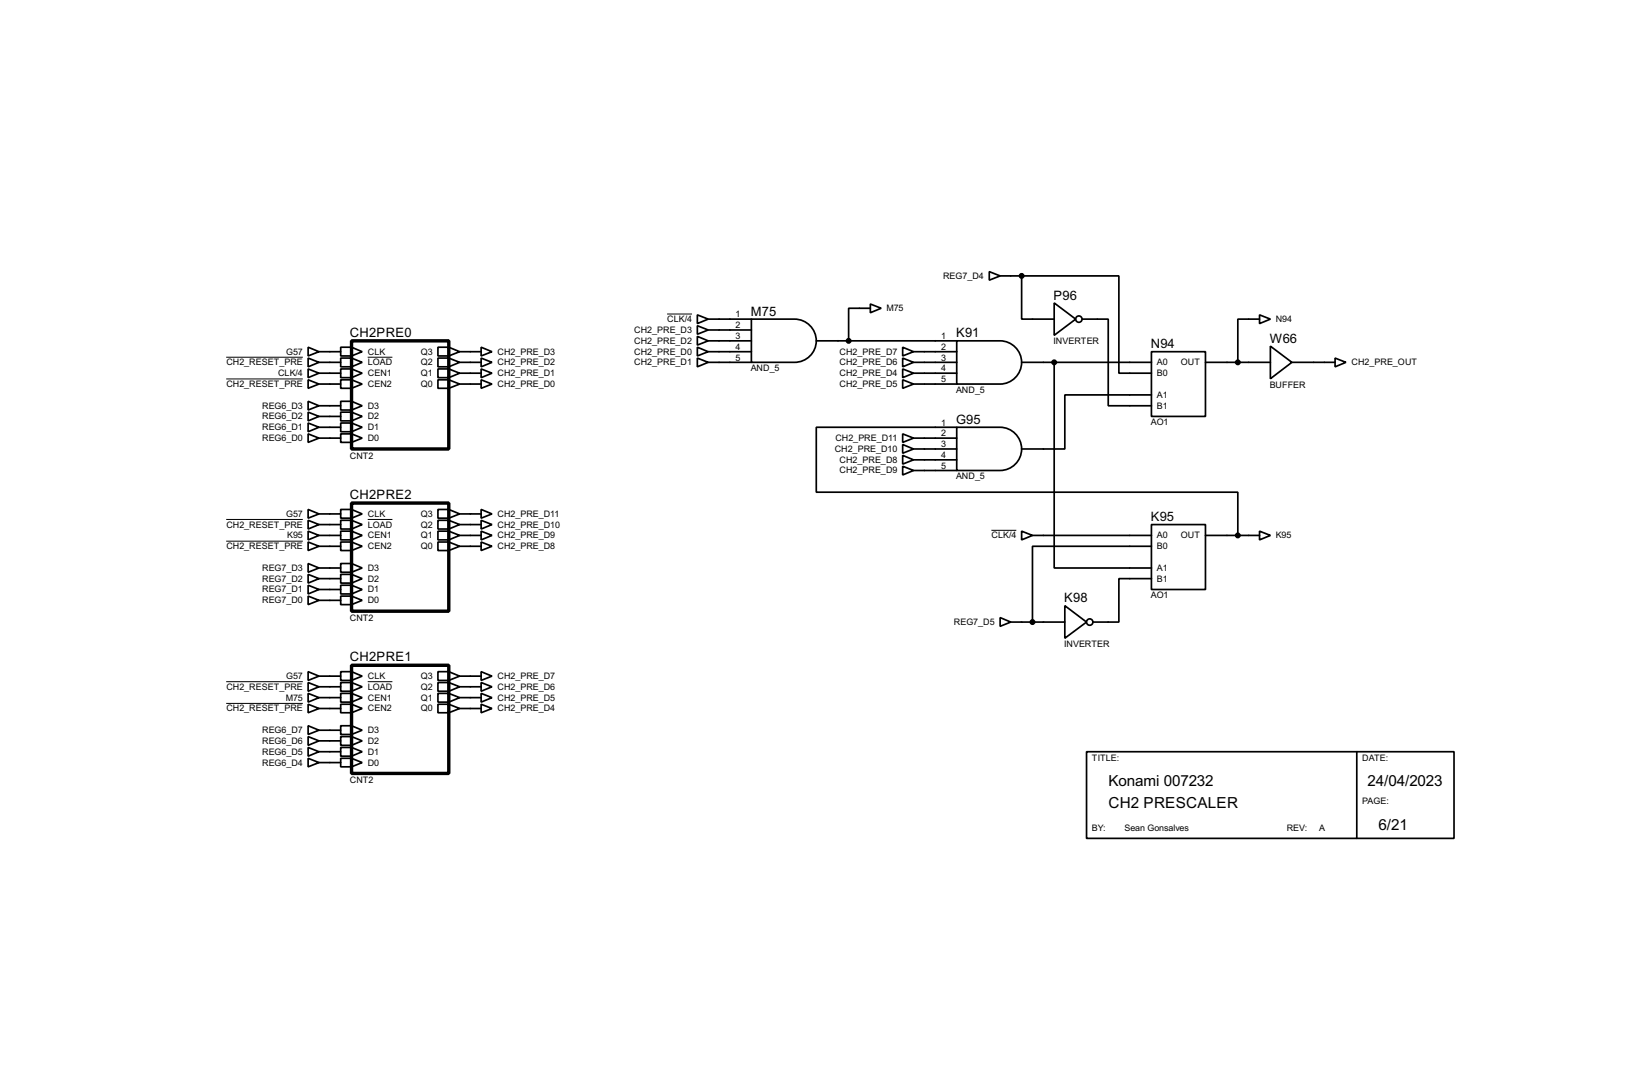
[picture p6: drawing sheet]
<svg xmlns="http://www.w3.org/2000/svg" width="383mm" height="256mm" viewBox="0 0 383 256" stroke-linecap="round" stroke-linejoin="round" font-family="sans-serif">
<g fill="none" stroke="#000" stroke-width=".4">
<path d="M163.9 74l2.5 1-2.5 1zM163.9 76.5l2.5 1-2.5 1zM163.9 79l2.5 1.1-2.5 1zM166.4 75h10.2M166.4 77.5h10.2M176.6 75h10.1a5.1 5.1 0 0 1 5.1 5 5.1 5.1 0 0 1-5.1 5.1h-10.1zM204.5 71.4l2.6 1-2.6 1.1zM204.5 72.4h-5.1v7.7M232.5 63.8l2.5 1-2.5 1zM235 64.8h5.1M240.1 64.8h22.8v22.9h7.7M240.1 64.8v10.2h7.6"/>
<path d="M247.7 71.2l5.1 3.8-5.1 3.8zM254.3 75h6.1v20.3h10.2M296 74l2.5 1-2.5 1zM296 75h-5.1v10.1M72.4 81.6l2.6 1-2.6 1zM72.4 84.1l2.6 1-2.6 1.1zM72.4 89.2l2.6 1-2.6 1zM72.4 86.7l2.6 1-2.6 1zM72.4 99.4l2.6 1-2.6 1zM72.4 96.8l2.6 1-2.6 1.1zM72.4 94.3l2.6 1-2.6 1zM75 85.1h5.1"/>
<path d="M75 82.6h5.1M75 87.7h5.1M75 90.2h5.1M75 97.8h5.1M75 95.3h5.1M80.1 81.6h2.5l2.5 1-2.5 1h-2.5zM80.1 84.1h2.5l2.5 1-2.5 1.1h-2.5zM80.1 94.3h2.5l2.5 1-2.5 1h-2.5zM80.1 96.8h2.5l2.5 1-2.5 1.1h-2.5zM80.1 99.4h2.5l2.5 1-2.5 1h-2.5zM80.1 86.7h2.5l2.5 1-2.5 1h-2.5zM80.1 89.2h2.5l2.5 1-2.5 1h-2.5z"/>
<path d="M82.6 81.6v2M82.6 84.1v2.1M82.6 86.7v2M82.6 89.2v2M82.6 94.3v2M82.6 96.8v2.1M82.6 99.4v2M102.9 89.2h2.6l2.5 1-2.5 1h-2.6zM102.9 86.7h2.6l2.5 1-2.5 1h-2.6zM102.9 84.1h2.6l2.5 1-2.5 1.1h-2.6zM102.9 81.6h2.6l2.5 1-2.5 1h-2.6zM105.5 81.6v2"/>
<path d="M105.5 84.1v2.1M105.5 86.7v2M105.5 89.2v2M108 85.1h5.1M108 82.6h5.1M108 87.7h5.1M108 90.2h5.1M113.1 89.2l2.5 1-2.5 1zM113.1 86.7l2.5 1-2.5 1zM113.1 84.1l2.5 1-2.5 1.1zM113.1 81.6l2.5 1-2.5 1zM163.9 84.1l2.5 1-2.5 1.1z"/>
<path d="M163.9 81.6l2.5 1-2.5 1zM166.4 85.1h10.2M166.4 82.6h10.2M166.4 80.1h10.2M191.8 80.1h33M212.1 86.7l2.6 1-2.6 1zM212.1 84.1l2.6 1-2.6 1.1zM212.1 81.6l2.6 1-2.6 1zM212.1 89.2l2.6 1-2.6 1zM214.7 85.1h10.1M214.7 82.6h10.1M214.7 87.7h10.1"/>
<path d="M214.7 90.2h10.1M224.8 80.1h10.2a5.1 5.1 0 0 1 5.1 5 5.1 5.1 0 0 1-5.1 5.1h-10.2zM240.1 85.1h30.5M247.7 85.1v48.3h22.9M270.6 82.6h12.7v15.2h-12.7zM270.6 92.8h-20.4v12.7h-10.1M283.3 85.1h15.2M298.5 81.3l5.1 3.8-5.1 3.9zM303.6 85.1h10.1M313.7 84.1l2.6 1-2.6 1.1zM72.4 119.7l2.6 1-2.6 1zM72.4 101.9l2.6 1-2.6 1z"/>
<path d="M75 102.9h5.1M75 100.4h5.1M80.1 101.9h2.5l2.5 1-2.5 1h-2.5zM80.1 119.7h2.5l2.5 1-2.5 1h-2.5zM82.6 101.9v2M82.6 119.7v2M102.9 119.7h2.6l2.5 1-2.5 1h-2.6zM105.5 119.7v2M113.1 119.7l2.5 1-2.5 1zM212.1 107l2.6 1-2.6 1zM212.1 101.9l2.6 1-2.6 1zM212.1 104.4l2.6 1.1-2.6 1z"/>
<path d="M212.1 109.5l2.6 1-2.6 1.1zM214.7 108h10.1M214.7 102.9h10.1M214.7 105.5h10.1M214.7 110.5h10.1M224.8 100.4h10.2a5.1 5.1 0 0 1 5.1 5 5.1 5.1 0 0 1-5.1 5.1h-10.2zM224.8 100.4h-33v15.2h99.1v10.2M72.4 122.2l2.6 1-2.6 1.1zM72.4 127.3l2.6 1-2.6 1zM72.4 124.8l2.6 1-2.6 1zM72.4 137.5l2.6 1-2.6 1zM72.4 134.9l2.6 1-2.6 1.1z"/>
<path d="M72.4 132.4l2.6 1-2.6 1zM75 125.8h5.1M75 120.7h5.1M75 128.3h5.1M75 123.2h5.1M75 138.5h5.1M75 135.9h5.1M75 133.4h5.1M80.1 122.2h2.5l2.5 1-2.5 1.1h-2.5zM80.1 132.4h2.5l2.5 1-2.5 1h-2.5zM80.1 134.9h2.5l2.5 1-2.5 1.1h-2.5zM80.1 137.5h2.5l2.5 1-2.5 1h-2.5z"/>
<path d="M80.1 124.8h2.5l2.5 1-2.5 1h-2.5zM80.1 127.3h2.5l2.5 1-2.5 1h-2.5zM82.6 122.2v2.1M82.6 124.8v2M82.6 127.3v2M82.6 132.4v2M82.6 134.9v2.1M82.6 137.5v2M102.9 127.3h2.6l2.5 1-2.5 1h-2.6zM102.9 124.8h2.6l2.5 1-2.5 1h-2.6zM102.9 122.2h2.6l2.5 1-2.5 1.1h-2.6zM105.5 122.2v2.1"/>
<path d="M105.5 124.8v2M105.5 127.3v2M108 125.8h5.1M108 120.7h5.1M108 128.3h5.1M108 123.2h5.1M113.1 127.3l2.5 1-2.5 1zM113.1 124.8l2.5 1-2.5 1zM113.1 122.2l2.5 1-2.5 1.1zM240.1 124.8l2.5 1-2.5 1zM242.6 125.8h28M270.6 123.2h12.7v15.3h-12.7z"/>
<path d="M270.6 135.9h-7.7v10.2h-6.1M270.6 128.3h-28v17.8M283.3 125.8h12.7M296 124.8l2.5 1-2.5 1zM72.4 157.8l2.6 1-2.6 1zM72.4 140l2.6 1-2.6 1zM75 141h5.1M75 158.8h5.1M80.1 140h2.5l2.5 1-2.5 1h-2.5zM80.1 157.8h2.5l2.5 1-2.5 1h-2.5zM82.6 140v2M82.6 157.8v2"/>
<path d="M102.9 157.8h2.6l2.5 1-2.5 1h-2.6zM105.5 157.8v2M108 158.8h5.1M113.1 157.8l2.5 1-2.5 1zM235 145.1l2.5 1-2.5 1zM237.5 146.1h12.7M250.2 142.3l5.1 3.8-5.1 3.8zM72.4 160.3l2.6 1-2.6 1.1zM72.4 165.4l2.6 1-2.6 1zM72.4 162.9l2.6 1-2.6 1zM72.4 178.1l2.6 1-2.6 1zM72.4 175.6l2.6 1-2.6 1z"/>
<path d="M72.4 173l2.6 1-2.6 1.1zM72.4 170.5l2.6 1-2.6 1zM75 166.4h5.1M75 163.9h5.1M75 161.3h5.1M75 179.1h5.1M75 176.6h5.1M75 174h5.1M75 171.5h5.1M80.1 160.3h2.5l2.5 1-2.5 1.1h-2.5zM80.1 170.5h2.5l2.5 1-2.5 1h-2.5zM80.1 173h2.5l2.5 1-2.5 1.1h-2.5z"/>
<path d="M80.1 175.6h2.5l2.5 1-2.5 1h-2.5zM80.1 178.1h2.5l2.5 1-2.5 1h-2.5zM80.1 162.9h2.5l2.5 1-2.5 1h-2.5zM80.1 165.4h2.5l2.5 1-2.5 1h-2.5zM82.6 160.3v2.1M82.6 162.9v2M82.6 165.4v2M82.6 170.5v2M82.6 173v2.1M82.6 175.6v2M82.6 178.1v2M102.9 165.4h2.6l2.5 1-2.5 1h-2.6z"/>
<path d="M102.9 162.9h2.6l2.5 1-2.5 1h-2.6zM102.9 160.3h2.6l2.5 1-2.5 1.1h-2.6zM105.5 160.3v2.1M105.5 162.9v2M105.5 165.4v2M108 166.4h5.1M108 163.9h5.1M108 161.3h5.1M113.1 165.4l2.5 1-2.5 1zM113.1 162.9l2.5 1-2.5 1zM113.1 160.3l2.5 1-2.5 1.1zM255.3 176.6h86.4v20.3h-86.4z"/>
<path d="M318.8 176.6v20.3"/>
<circle cx="253.5" cy="75" r=".75"/>
<circle cx="256" cy="146.1" r=".75"/>
</g>
<g fill="#000" stroke="#000" stroke-width=".4">
<circle cx="240" cy="64.8" r=".5"/>
<circle cx="199.4" cy="80.1" r=".5"/>
<circle cx="247.7" cy="85.1" r=".5"/>
<circle cx="290.8" cy="85.1" r=".5"/>
<circle cx="290.8" cy="125.8" r=".5"/>
<circle cx="242.6" cy="146.1" r=".5"/>
</g>
<path d="M156.8 73.8h5.8M53.2 83.9h18M53.2 89h18M86.4 83.9h5.8M53.2 122h18M53.2 127.1h18M86.4 122h5.8M233 124.6h5.8M53.2 160.1h18M53.2 165.2h18M86.4 160.1h5.8" fill="none" stroke="#000" stroke-width=".23"/>
<path d="M82.6 80.1h22.9v25.4h-22.9zM82.6 118.2h22.9v25.4h-22.9zM82.6 156.3h22.9v25.4h-22.9z" fill="none" stroke="#000" stroke-width=".8"/>
<g font-size="4">
<text x="260.5" y="184.7">Konami 007232</text>
<text x="321.4" y="184.7">24/04/2023</text>
<text x="260.5" y="189.8">CH2 PRESCALER</text>
<text x="323.9" y="194.9">6/21</text>
</g>
<g font-size="3.4">
<text x="247.6" y="70.4">P96</text>
<text x="176.4" y="74.1">M75</text>
<text x="82.2" y="79">CH2PRE0</text>
<text x="224.7" y="79.3">K91</text>
<text x="270.4" y="81.8">N94</text>
<text x="298.4" y="80.5">W66</text>
<text x="224.7" y="99.6">G95</text>
<text x="82.2" y="117.2">CH2PRE2</text>
<text x="270.4" y="122.4">K95</text>
<text x="250.1" y="141.5">K98</text>
<text x="82.2" y="155.3">CH2PRE1</text>
</g>
<g font-size="2.4">
<text x="221.6" y="65.5">REG7_D4</text>
<text x="156.8" y="75.6">CLK/4</text>
<text x="172.9" y="74.6">1</text>
<text x="172.9" y="77.1">2</text>
<text x="208.3" y="73.1">M75</text>
<text x="299.8" y="75.6">N94</text>
<text x="67.2" y="83.3">G57</text>
<text x="86.4" y="83.3">CLK</text>
<text x="98.9" y="83.3">Q3</text>
<text x="116.9" y="83.3">CH2_PRE_D3</text>
<text x="149" y="83.3">CH2_PRE_D0</text>
<text x="149" y="78.2">CH2_PRE_D3</text>
<text x="149" y="80.8">CH2_PRE_D2</text>
<text x="172.9" y="79.7">3</text>
<text x="172.9" y="82.2">4</text>
<text x="197.3" y="83.3">CH2_PRE_D7</text>
<text x="221.2" y="79.7">1</text>
<text x="221.2" y="82.2">2</text>
<text x="247.5" y="80.8">INVERTER</text>
<text x="53.2" y="85.8">CH2_RESET_PRE</text>
<text x="65.3" y="88.4">CLK/4</text>
<text x="86.4" y="85.8">LOAD</text>
<text x="86.4" y="88.4">CEN1</text>
<text x="98.9" y="88.4">Q1</text>
<text x="98.9" y="85.8">Q2</text>
<text x="116.9" y="88.4">CH2_PRE_D1</text>
<text x="116.9" y="85.8">CH2_PRE_D2</text>
<text x="149" y="85.8">CH2_PRE_D1</text>
<text x="172.9" y="84.7">5</text>
<text x="176.4" y="87.2">AND_5</text>
<text x="197.3" y="88.4">CH2_PRE_D4</text>
<text x="197.3" y="85.8">CH2_PRE_D6</text>
<text x="221.2" y="84.7">3</text>
<text x="221.2" y="87.3">4</text>
<text x="221.2" y="89.8">5</text>
<text x="271.8" y="88.4">B0</text>
<text x="271.8" y="85.8">A0</text>
<text x="277.4" y="85.8">OUT</text>
<text x="317.6" y="85.8">CH2_PRE_OUT</text>
<text x="53.2" y="90.9">CH2_RESET_PRE</text>
<text x="86.4" y="90.9">CEN2</text>
<text x="98.9" y="90.9">Q0</text>
<text x="116.9" y="90.9">CH2_PRE_D0</text>
<text x="197.3" y="90.9">CH2_PRE_D5</text>
<text x="224.6" y="92.3">AND_5</text>
<text x="271.8" y="93.5">A1</text>
<text x="298.3" y="91.1">BUFFER</text>
<text x="61.6" y="101.1">REG6_D1</text>
<text x="61.6" y="98.5">REG6_D2</text>
<text x="61.6" y="96">REG6_D3</text>
<text x="86.4" y="96">D3</text>
<text x="86.4" y="98.5">D2</text>
<text x="86.4" y="101.1">D1</text>
<text x="221.2" y="100">1</text>
<text x="270.4" y="99.9">AO1</text>
<text x="271.8" y="96">B1</text>
<text x="61.6" y="103.6">REG6_D0</text>
<text x="82.2" y="107.8">CNT2</text>
<text x="86.4" y="103.6">D0</text>
<text x="196.1" y="106.2">CH2_PRE_D10</text>
<text x="196.3" y="103.6">CH2_PRE_D11</text>
<text x="221.2" y="102.5">2</text>
<text x="221.2" y="105.1">3</text>
<text x="221.2" y="107.6">4</text>
<text x="197.3" y="108.7">CH2_PRE_D8</text>
<text x="197.3" y="111.2">CH2_PRE_D9</text>
<text x="221.2" y="110.1">5</text>
<text x="224.6" y="112.6">AND_5</text>
<text x="53.2" y="123.9">CH2_RESET_PRE</text>
<text x="67.2" y="121.4">G57</text>
<text x="86.4" y="121.4">CLK</text>
<text x="86.4" y="123.9">LOAD</text>
<text x="98.9" y="123.9">Q2</text>
<text x="98.9" y="121.4">Q3</text>
<text x="116.9" y="123.9">CH2_PRE_D10</text>
<text x="116.9" y="121.4">CH2_PRE_D11</text>
<text x="53.2" y="129">CH2_RESET_PRE</text>
<text x="67.5" y="126.5">K95</text>
<text x="86.4" y="126.5">CEN1</text>
<text x="86.4" y="129">CEN2</text>
<text x="98.9" y="129">Q0</text>
<text x="98.9" y="126.5">Q1</text>
<text x="116.9" y="129">CH2_PRE_D8</text>
<text x="116.9" y="126.5">CH2_PRE_D9</text>
<text x="233" y="126.5">CLK/4</text>
<text x="271.8" y="129">B0</text>
<text x="271.8" y="126.5">A0</text>
<text x="277.4" y="126.5">OUT</text>
<text x="299.8" y="126.5">K95</text>
<text x="61.6" y="136.6">REG7_D2</text>
<text x="61.6" y="134.1">REG7_D3</text>
<text x="86.4" y="134.1">D3</text>
<text x="86.4" y="136.6">D2</text>
<text x="271.8" y="134.1">A1</text>
<text x="271.8" y="136.6">B1</text>
<text x="61.6" y="141.7">REG7_D0</text>
<text x="61.6" y="139.2">REG7_D1</text>
<text x="86.4" y="139.2">D1</text>
<text x="86.4" y="141.7">D0</text>
<text x="270.4" y="140.6">AO1</text>
<text x="82.2" y="145.9">CNT2</text>
<text x="224.1" y="146.8">REG7_D5</text>
<text x="250" y="152">INVERTER</text>
<text x="67.2" y="159.5">G57</text>
<text x="86.4" y="159.5">CLK</text>
<text x="98.9" y="159.5">Q3</text>
<text x="116.9" y="159.5">CH2_PRE_D7</text>
<text x="53.2" y="162">CH2_RESET_PRE</text>
<text x="53.2" y="167.1">CH2_RESET_PRE</text>
<text x="67.2" y="164.6">M75</text>
<text x="86.4" y="162">LOAD</text>
<text x="86.4" y="164.6">CEN1</text>
<text x="86.4" y="167.1">CEN2</text>
<text x="98.9" y="167.1">Q0</text>
<text x="98.9" y="164.6">Q1</text>
<text x="98.9" y="162">Q2</text>
<text x="116.9" y="167.1">CH2_PRE_D4</text>
<text x="116.9" y="164.6">CH2_PRE_D5</text>
<text x="116.9" y="162">CH2_PRE_D6</text>
<text x="61.6" y="172.2">REG6_D7</text>
<text x="86.4" y="172.2">D3</text>
<text x="61.6" y="179.8">REG6_D4</text>
<text x="61.6" y="177.3">REG6_D5</text>
<text x="61.6" y="174.7">REG6_D6</text>
<text x="86.4" y="174.7">D2</text>
<text x="86.4" y="177.3">D1</text>
<text x="86.4" y="179.8">D0</text>
<text x="256.6" y="178.7">TITLE:</text>
<text x="320.1" y="178.7">DATE:</text>
<text x="82.2" y="184">CNT2</text>
<text x="320.1" y="188.9">PAGE:</text>
<text x="256.6" y="195.2">BY:</text>
<text x="264.2" y="195.2">Sean Gonsalves</text>
<text x="302.3" y="195.2">REV:</text>
<text x="309.9" y="195.2">A</text>
</g>
</svg>
